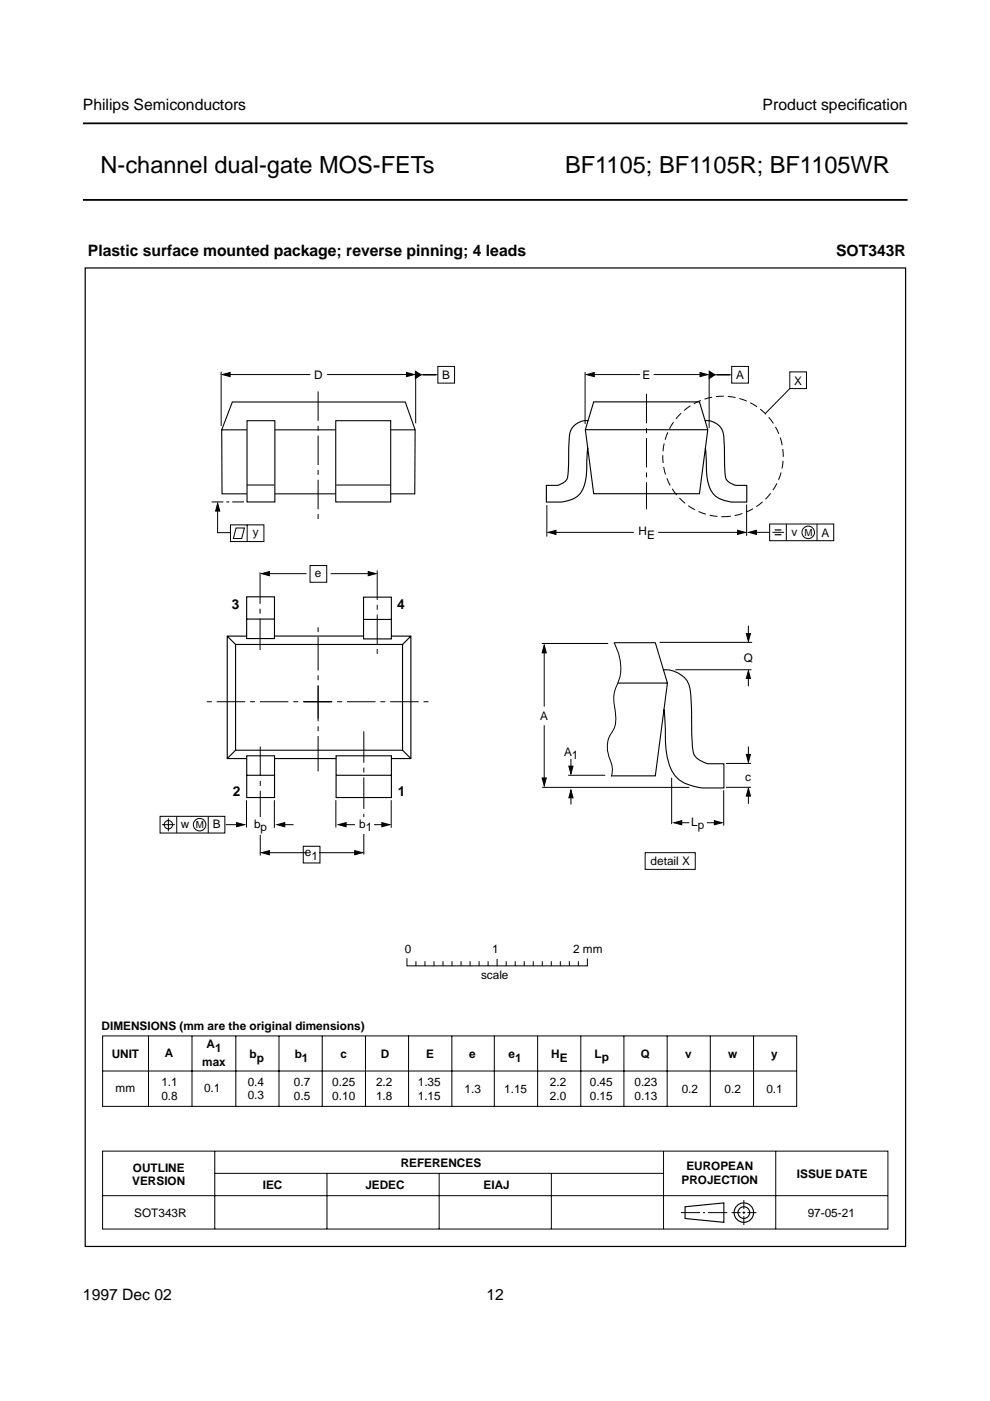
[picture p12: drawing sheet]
<svg xmlns="http://www.w3.org/2000/svg" width="210mm" height="297mm" viewBox="0 0 210 297" stroke-linecap="round" stroke-linejoin="round" font-family="sans-serif">
<g fill="#fff" stroke="#000" stroke-width=".38">
<path d="M17.6 42.4h174.8z"/>
<path d="M17.6 26.2h174.8z"/>
</g>
<g fill="none" stroke="#000" stroke-width=".21">
<path d="M46.9 78.8v11.5M48.1 79.4h17.7M69.4 79.4h17.6M88.1 78.9v10.8M88.6 79.5h4.2M92.8 77.7h3.6v3.5h-3.6zM124.1 78.9v11M125.1 79.4h10.6M138.6 79.4h10.6M150.4 79.3v11.4M150.9 79.5h4.2M155.1 77.7h3.6v3.5h-3.6z"/>
<path d="M115.9 107.1v6.7M117.1 112.9h17.3M139.6 112.9h17.4M159.6 112.9h3.6M163.2 111.1h13.6v3.5h-13.6zM163.8 112.9h2.4M166.7 111.1v3.5M173.2 111.1v3.5M114.9 136.4h14M115.4 138.1v11.7M139.8 136.2h19.7M158.7 132.7v2.5"/>
<path d="M115.4 153.8v11.8M143.2 142h16.1M158.7 143v2.5M158.7 158.3v2.5M52.3 169.7v5.8M58.2 169.7v5.8M59.6 174.8h2.6M115 166.9h31.1M120.5 164.4h7.8M121 160.9v2.7M121 168.5v2.1M142.4 164.9v9.8"/>
<path d="M143.8 174.4h2.3M149.9 174.4h2.1M153.4 167.5v7.5M153.9 166.9h5.3M153.9 161.9h5.3M158.7 167.9v2.5M56.4 180.8h8.6M67.6 180.8h8.4M136.8 180.8h10.6v3.5h-10.6zM21.8 244.1h166.5v16.5h-166.5zM21.8 253.5h166.5M45.5 244.1v16.5"/>
<path d="M45.6 248.8h95M69.3 248.8v11.8M93.1 248.8v11.8M116.9 248.8v11.8M140.7 244.1v16.5M144.4 257.1h4M149 257.1h.5M150.1 257.1h4.1M155.1 257.1h1.9M157.4 257.1h.6M157.7 254.4v2M157.7 256.8v.6"/>
<path d="M157.7 257.8v1.9M158.5 257.1h1.9M164.5 244.1v16.5"/>
<circle cx="171.4" cy="112.9" r="1.33"/>
</g>
<g fill="none" stroke="#000" stroke-width=".24">
<path d="M145.2 255.9l8.3-.9v4.2l-8.3-.9z"/>
<circle cx="157.7" cy="257.1" r="2.06"/>
<circle cx="157.7" cy="257.1" r="1.24"/>
</g>
<g fill="#000" stroke="#000" stroke-width=".21">
<path d="M47.1 79.4l1.7-.4v.9zM86.2 79l1.6 .4-1.6 .5zM124.3 79.4l1.7-.4v.9zM148.4 79l1.7 .4-1.7 .5zM88.1 78.7l1.2 .8-1.2 .8zM150.4 78.7l1.2 .8-1.2 .8zM116.2 112.9l1.7-.5v.9zM156.4 112.4l1.6 .5-1.6 .4zM158.7 112.9l1.7-.5v.9zM115.4 136.8l.4 1.6h-.9zM158.2 134.3h.9l-.4 1.7zM158.7 142.2l.4 1.7h-.9z"/>
<path d="M158.2 160h.9l-.4 1.6zM58.7 174.8l1.7-.4v.9zM114.9 164.9h.9l-.4 1.7zM121 167.5l.5 1.7h-.9zM120.6 162.4h.9l-.5 1.7zM142.9 174.4l1.6-.4v.9zM151.5 174l1.6 .4-1.6 .5zM158.7 167.1l.4 1.7h-.9zM55.5 180.8l1.6-.5v.9zM75.2 180.3l1.7 .5-1.7 .4z"/>
</g>
<path d="M64.4 148.8h27.2M70.3 148.8h-26.9" fill="none" stroke="#000" stroke-width=".21" stroke-dasharray="6 1 1 1" stroke-linecap="butt"/>
<path d="M67.4 152.3v-19.6" fill="none" stroke="#000" stroke-width=".21" stroke-dasharray="7.1 1 1 1" stroke-linecap="butt"/>
<path d="M67.4 145.4v18.5" fill="none" stroke="#000" stroke-width=".21" stroke-dasharray="7.5 1 1 1" stroke-linecap="butt"/>
<path d="M164.3 112.4h1.4M164.3 113.4h1.4" fill="none" stroke="#000" stroke-width=".25"/>
<path d="M18.1 56.8h173.9v207.5h-173.9z" fill="none" stroke="#000" stroke-width=".26"/>
<path d="M47 91.1h41M49.3 85.2h36.6l2.1 5.9-.1 13.6h-40.8l-.1-13.6z" fill="none" stroke="#000" stroke-width=".23"/>
<path d="M71.2 89.2h11.6v17.2h-11.6z" fill="#fff" stroke="#000" stroke-width=".23"/>
<path d="M71.3 102.8h11.4" fill="none" stroke="#000" stroke-width=".23"/>
<path d="M52.4 89.2h5.9v17.2h-5.9z" fill="#fff" stroke="#000" stroke-width=".23"/>
<path d="M52.3 102.8h5.9M130.2 136.3h8.7l2.6 8.5-2.6 19.7h-9.3M130.9 144.8h10.6M140.7 142a5.2 5.2 0 0 1 5.8 5.2l.1 5.7a30.8 30.8 0 0 0 .5 6.9 4.3 4.3 0 0 0 3 2.1h3.4v5.2h-4.3a9.7 9.7 0 0 1-5.9-2.4 12.7 12.7 0 0 1-2.2-8.3l-.3-6" fill="none" stroke="#000" stroke-width=".23"/>
<g fill="none" stroke="#000" stroke-width=".21">
<path d="M167.5 78.9h3.5v3.5h-3.5zM167.5 82.4l-5.3 5.3M158.3 107v6.6M130.2 136.3a10.1 10.1 0 0 1 .2 9.9 6.6 6.6 0 0 0-.1 3.5 8.1 8.1 0 0 1-.2 4.9 6.2 6.2 0 0 0-.5 7.1 4.5 4.5 0 0 1 0 2.9M33.9 173.1h13.8v3.5h-13.8zM34.4 174.8h2.7M35.7 173.5v2.7M37.5 173.1v3.5M44.2 173.1v3.5M47.9 174.8h3M71.2 169.7v5.8M72.7 174.8h2.6"/>
<path d="M79.3 174.8h2.4M82.9 169.7v5.8M86.3 203.3v1.5h38.2v-1.5M88.2 203.9v.8M90.1 203.9v.8M92 203.9v.8M93.9 203.9v.8M95.8 203.9v.8M97.8 203.9v.8M99.7 203.9v.8M101.6 203.9v.8M103.5 203.9v.8"/>
<path d="M105.4 203.4v1.4M107.3 203.9v.8M109.2 203.9v.8M111.2 203.9v.8M113.1 203.9v.8M115 203.9v.8M116.9 203.9v.8M118.8 203.9v.8M120.7 203.9v.8M122.6 203.9v.8"/>
<circle cx="35.7" cy="174.8" r=".89"/>
<circle cx="42.3" cy="174.9" r="1.33"/>
</g>
<circle cx="153.3" cy="96.8" r="12.8" fill="none" stroke="#000" stroke-width=".21" stroke-dasharray="1.7 .8" stroke-linecap="butt"/>
<path d="M67.4 83v27.8M137.1 83.5v24.5M55.2 158.3v23.1" fill="none" stroke="#000" stroke-width=".21" stroke-dasharray="6.2 1 1 1" stroke-linecap="butt"/>
<path d="M50.2 174.4l1.6 .4-1.6 .5zM71.7 174.8l1.7-.4v.9zM81 174.4l1.6 .4-1.6 .5z" fill="#000" stroke="#000" stroke-width=".21"/>
<g fill="none" stroke="#000" stroke-width=".24">
<path d="M124.1 91.1h26M124.7 89.2a3.7 3.7 0 0 0-4 4l-.1 3.5a13 13 0 0 1-.5 5.1 3.7 3.7 0 0 1-1.9 1.1h-2.4v3.5h3a5.4 5.4 0 0 0 4.9-2.9 16.9 16.9 0 0 0 .7-6.5l.2-2M125.9 85.2h22.4l1.8 5.9-1.8 13.6h-22.4l-1.8-13.6zM149.5 89.2a3.7 3.7 0 0 1 4 4l.1 3.5a13 13 0 0 0 .5 5.1 3.7 3.7 0 0 0 1.9 1.1h2.3v3.5h-2.9a5.4 5.4 0 0 1-4.9-2.9 16.8 16.8 0 0 1-.8-6.5l-.1-2M48.2 134.9l1.7 1.7M49.9 136.6h35.4v22.5h-35.4zM52.2 134.9h-4v25.9h4.1M52.3 126.5h5.9v8.9h-5.9zM52.3 131.3h5.9M58.2 134.9h18.8M77.1 126.6h5.9v8.9h-5.9zM77.1 131.3h5.9"/>
<path d="M83 134.9h4.1v25.9h-4.1M87.1 134.9l-1.8 1.7M49.9 159.1l-1.7 1.7M85.3 159.1l1.8 1.7M52.3 160.2h5.9v8.9h-5.9zM52.3 164.4h5.9M58.2 160.8h13.1M71.3 160.2h11.7v8.9h-11.7zM71.3 164.4h11.7"/>
</g>
<path d="M54.6 173.3h1.2v3.5h-1.2z" fill="#fff"/>
<g fill="none" stroke="#000" stroke-width=".21">
<path d="M46.1 107.2v5.7h2.7M48.9 111.3h7.1v3.5h-7.1zM50 111.9h1.8l-.5 2.3h-1.8zM52.4 111.3v3.5M65.7 119.9h3.6v3.5h-3.6zM56.4 121.6h8.6M70.1 121.6h8.8M64.3 179.4h3.5v3.6h-3.5zM21.8 219.6h147.1v15h-147.1zM31.5 219.6v15M40.7 219.6v15M50 219.6v15"/>
<path d="M59.2 219.6v15M68.3 219.6v15M77.5 219.6v15M86.6 219.6v15M95.8 219.6v15M104.8 219.6v15M114 219.6v15M123.1 219.6v15M132.3 219.6v15M141.5 219.6v15M150.6 219.6v15M159.8 219.6v15"/>
<path d="M21.8 227.1h147.1"/>
</g>
<path d="M46.2 106.7l.4 1.7h-.9zM55.5 121.6l1.6-.4v.9zM78.1 121.2l1.6 .4-1.6 .5z" fill="#000" stroke="#000" stroke-width=".21"/>
<path d="M55.1 121.4v17.3M77.1 155.1v26.1" fill="none" stroke="#000" stroke-width=".21" stroke-dasharray="6.7 1 1 1" stroke-linecap="butt"/>
<path d="M80 120.9v18.1" fill="none" stroke="#000" stroke-width=".21" stroke-dasharray="6.2 1 1 1" stroke-linecap="butt"/>
<path d="M51.7 106.4h-7" fill="none" stroke="#000" stroke-width=".21" stroke-dasharray="2.5 .6 .6 .6" stroke-linecap="butt"/>
<path d="M76.6 173.3h1.1v3.5h-1.1z" fill="#fff"/>
<g font-size="5">
<text x="21.3" y="36.6">N-channel dual-gate MOS-FETs</text>
<text x="119.8" y="36.6">BF1105; BF1105R; BF1105WR</text>
</g>
<g font-size="3.3">
<text x="17.6" y="23.4">Philips Semiconductors</text>
<text x="161.7" y="23.4">Product specif</text>
<text x="181.9" y="23.4">ication</text>
<text x="18.6" y="54.4">Plastic surface mounted package; reverse pinning; 4 leads</text>
<text x="177.3" y="54.4">SOT343R</text>
<text x="17.6" y="275.6">1997 Dec 02</text>
<text x="103.2" y="275.6">12</text>
</g>
<g font-size="2.9">
<text x="49.1" y="129">3</text>
<text x="84.2" y="129">4</text>
<text x="49.4" y="168.7">2</text>
<text x="84.4" y="168.7">1</text>
</g>
<g font-size="2.5">
<text x="66.6" y="80.3">D</text>
<text x="93.8" y="80.4">B</text>
<text x="136.2" y="80.4">E</text>
<text x="156.1" y="80.4">A</text>
<text x="168.4" y="81.5">X</text>
<text x="53.6" y="113.7">y</text>
<text x="135.4" y="113.5">H</text>
<text x="167.8" y="113.6">v</text>
<text x="174.2" y="113.8">A</text>
<text x="137.2" y="114.3">E</text>
<text x="66.8" y="122.4">e</text>
<text x="157.7" y="140.3">Q</text>
<text x="114.6" y="152.6">A</text>
<text x="119.6" y="160.3">A</text>
<text x="121.3" y="160.9">1</text>
<text x="158" y="165.7">c</text>
<text x="38.4" y="175.6">w</text>
<text x="45.1" y="175.6">B</text>
<text x="53.9" y="175.6">b</text>
<text x="55.3" y="176.2">p</text>
<text x="76.1" y="175.6">b</text>
<text x="77.5" y="176.2">1</text>
<text x="146.6" y="175.2">Lp</text>
<text x="64.7" y="181.5">e</text>
<text x="66" y="182.4">1</text>
<text x="138" y="183.5">detail X</text>
<text x="85.8" y="202.1">0</text>
<text x="104.4" y="202.1">1</text>
<text x="121.5" y="202.1">2 mm</text>
<text x="102" y="207.7">scale</text>
<text x="21.5" y="218.4">DIMENSIONS (mm are the original dimensions)</text>
<text x="23.7" y="224.3">UNIT</text>
<text x="35" y="224.1">A</text>
<text x="42.9" y="226">max</text>
<text x="43.8" y="222.2">A</text>
<text x="45.6" y="223">1</text>
<text x="52.9" y="224.3">b</text>
<text x="54.4" y="225.1">p</text>
<text x="62.5" y="224.3">b</text>
<text x="64" y="225.1">1</text>
<text x="72.2" y="224.3">c</text>
<text x="80.7" y="224.3">D</text>
<text x="90.4" y="224.3">E</text>
<text x="99.5" y="224.3">e</text>
<text x="107.8" y="224.3">e</text>
<text x="109.2" y="225.1">1</text>
<text x="116.9" y="224.3">H</text>
<text x="118.7" y="225.1">E</text>
<text x="126" y="224.3">L</text>
<text x="127.6" y="224.9">p</text>
<text x="135.9" y="224.3">Q</text>
<text x="145.3" y="224.3">v</text>
<text x="154.4" y="224.3">w</text>
<text x="163.5" y="224.3">y</text>
<text x="24.5" y="231.5">mm</text>
<text x="34.2" y="230.3">1.1</text>
<text x="34.2" y="233.3">0.8</text>
<text x="43.3" y="231.6">0.1</text>
<text x="52.5" y="230.2">0.4</text>
<text x="52.5" y="233.1">0.3</text>
<text x="62.3" y="230.3">0.7</text>
<text x="62.3" y="233.2">0.5</text>
<text x="70.5" y="230.3">0.25</text>
<text x="70.5" y="233.2">0.10</text>
<text x="79.7" y="230.3">2.2</text>
<text x="79.7" y="233.2">1.8</text>
<text x="88.6" y="230.3">1.35</text>
<text x="88.6" y="233.2">1.15</text>
<text x="98.5" y="231.8">1.3</text>
<text x="106.9" y="231.7">1.15</text>
<text x="116.6" y="230.3">2.2</text>
<text x="116.6" y="233.2">2.0</text>
<text x="125.1" y="230.3">0.45</text>
<text x="125.1" y="233.2">0.15</text>
<text x="134.5" y="230.3">0.23</text>
<text x="134.5" y="233.2">0.13</text>
<text x="144.6" y="231.7">0.2</text>
<text x="153.6" y="231.7">0.2</text>
<text x="162.5" y="231.7">0.1</text>
<text x="28" y="251.3">VERSION</text>
<text x="28.2" y="248.4">OUTLINE</text>
<text x="85" y="247.4">REFERENCES</text>
<text x="144.5" y="251.1">PROJECTION</text>
<text x="145.5" y="248.1">EUROPEAN</text>
<text x="169" y="249.7">ISSUE DATE</text>
<text x="28.5" y="258">SOT343R</text>
<text x="55.7" y="252.2">IEC</text>
<text x="77.5" y="252.2">JEDEC</text>
<text x="102.5" y="252.2">EIAJ</text>
<text x="171.3" y="257.9">97-05-21</text>
</g>
<g font-size="2.1">
<text x="170.5" y="113.6">M</text>
<text x="41.5" y="175.6">M</text>
</g>
</svg>
